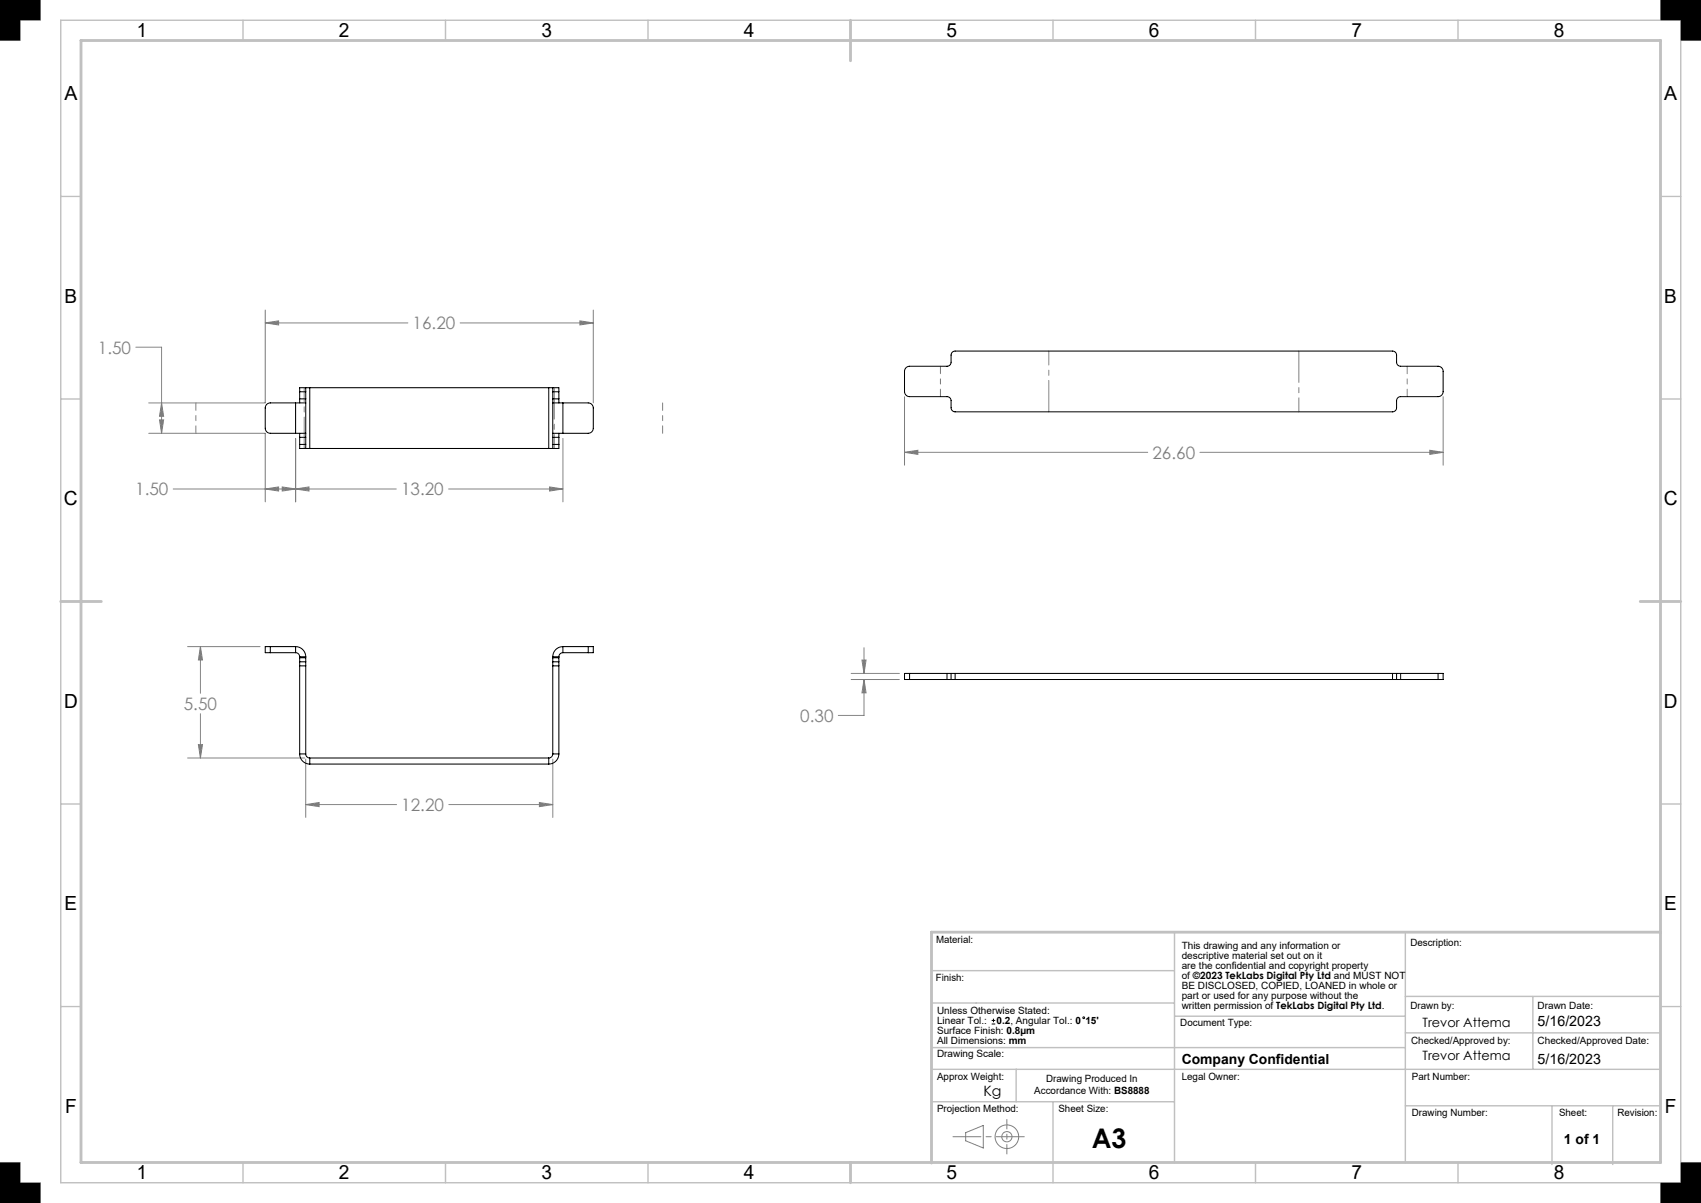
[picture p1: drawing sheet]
<svg xmlns="http://www.w3.org/2000/svg" width="420mm" height="297mm" viewBox="0 0 420 297" stroke-linecap="round" stroke-linejoin="round" font-family="sans-serif">
<g fill="none" stroke="#808080" stroke-width=".25">
<path d="M65.5 79.7l3.3-.5v1zM65.5 76.5v23h-28.8M65.5 79.7h35.2M113.6 79.7h32.9M143.2 79.2l3.3 .5-3.3 .5zM146.5 76.5v23M33.5 85.7h6.4v21.3M39.9 99.5l.5 3.3h-1zM223.3 97.9v16.9M356.3 97.9v16.9M36.7 107h28.8v16.9M39.4 103.7h1l-.5 3.3z"/>
<path d="M73 108.2v15.7M139 108.2v15.7M223.3 111.7l3.3-.5v1zM223.3 111.7h60.1M296.3 111.7h60M353 111.2l3.3 .5-3.3 .5zM42.8 120.7h55.1M65.5 120.7l3.3-.5v1zM69.7 120.2l3.3 .5-3.3 .5zM73 120.7l3.3-.5v1zM110.8 120.7h28.2M135.7 120.2l3.3 .5-3.3 .5z"/>
<path d="M46.3 159.6h17.9M49.5 159.6v11.6M49.5 159.6l.5 3.3h-1zM213.3 159.9v6.4M49.5 176.2v10.9M210.2 167.8h11.9M210.2 166.3h11.9M212.8 163h1l-.5 3.3zM213.3 167.8l.5 3.3h-1zM213.3 167.8v8.8h-6.3M46.3 187.1h28.9M49 183.8h1l-.5 3.3z"/>
<path d="M75.5 187.4v14.4M75.5 198.6h22.4M75.5 198.6l3.3-.5v1zM110.8 198.6h25.7M133.2 198.1l3.3 .5-3.3 .5zM136.5 187.4v14.4M238.4 279.6l4.4-1.7v5.5l-4.4-1.8z"/>
<circle cx="248.6" cy="280.6" r="1.26"/>
<circle cx="248.6" cy="280.6" r="2.92"/>
</g>
<path d="M248.6 276.4v8.5" fill="none" stroke="#808080" stroke-width=".25" stroke-dasharray="15.2 1.3 1.3 1.3" stroke-dashoffset="12.9"/>
<path d="M235.3 280.6h17.6" fill="none" stroke="#808080" stroke-width=".25" stroke-dasharray="15.2 1.3 1.3 1.3" stroke-dashoffset="8.3"/>
<path d="M0 0h10v5h-5v5h-5zM410 0h10v10h-5v-5h-5zM0 287h5v5h5v5h-10zM410 292h5v-5h5v10h-10z" fill="none" stroke="#c0c0c0" stroke-width=".25"/>
<g fill="none" stroke="#c0c0c0" stroke-width=".35">
<path d="M15 5h400v287h-400zM60 5v5M110 5v5M160 5v5M260 5v5M310 5v5M360 5v5M15 48.5h5M410 48.5h5M15 98.5h5M410 98.5h5M15 198.5h5"/>
<path d="M410 198.5h5M230 239.6h60M290 230.1v57M347 230.1v57M15 248.5h5M230 258.6h117M230 247.6h60M290 250.9h57M347 255h63M347 246h63M378.5 246v18M410 248.5h5"/>
<path d="M230 272h60M230 264h180M250.9 264v8M260 272v20M347 273h63M383.2 273v14.5M398.2 273v14.5M60 287v5M110 287v5M160 287v5M310 287v5M360 287v5"/>
</g>
<path d="M20 10h390v277h-390zM210 5v10M15 148.5h10M405 148.5h10M410 230.1h-180v57M210 287v5" fill="none" stroke="#c0c0c0" stroke-width=".7"/>
<path d="M0 0v10h5v-5h5v-5zM0 287v10h10v-5h-5v-5zM415 287v5h-5v5h10v-10zM410 0v5h5v5h5v-10z" fill-rule="evenodd" fill="#000"/>
<g fill="none" stroke="#010000" stroke-width=".25">
<path d="M244.9 252.8h.8M244.9 251.9h.8M245.3 251.5v.9"/>
<circle cx="267.6" cy="251.3" r=".22"/>
</g>
<path d="M163.6 99.5v7.5M232.2 97.9v-7.5M347.5 90.4v7.5M48.4 107v-7.5" fill="none" stroke="#808080" stroke-width=".25" stroke-dasharray="15.2 1.3 1.3 1.3" stroke-dashoffset="13.4"/>
<path d="M136.9 95.7v15M320.7 86.7v15M75.1 110.7v-15M259 101.7v-15" fill="none" stroke="#808080" stroke-width=".25" stroke-dasharray="15.2 1.3 1.3 1.3" stroke-dashoffset="7.5"/>
<path d="M213.3 167.8l.5 3.3h-1zM212.8 163h1l-.5 3.3zM223.3 111.7l3.3-.5v1zM353 111.2l3.3 .5-3.3 .5zM49.5 159.6l.5 3.3h-1zM49 183.8h1l-.5 3.3zM75.5 198.6l3.3-.5v1zM133.2 198.1l3.3 .5-3.3 .5zM69.7 120.2l3.3 .5-3.3 .5zM65.5 120.7l3.3-.5v1zM39.4 103.7h1l-.5 3.3zM39.9 99.5l.5 3.3h-1zM65.5 79.7l3.3-.5v1zM143.2 79.2l3.3 .5-3.3 .5zM73 120.7l3.3-.5v1zM135.7 120.2l3.3 .5-3.3 .5z" fill="#808080"/>
<g fill="none" stroke="#000" stroke-width=".25">
<path d="M73 99.5h-6.3a1.25 1.25 0 0 0-1.2 1.2v5a1.25 1.25 0 0 0 1.2 1.3h6.3M73 99.5h2.5M73 99.5v7.5M74 98.5v1M74 96.7v1.8M74 98.5h1.5M74 96.7h1.5M75.5 98.5v1M75.5 95.7h-1.5v1M75.5 95.7v1M75.5 95.7h1M75.5 96.7v1.8"/>
<path d="M75.5 99.5v7.5M76.5 95.7v15M76.5 95.7h59M135.5 95.7h1M135.5 95.7v15M136.5 99.5h2.5M136.5 98.5v1M136.5 95.7h1.5v1M136.5 95.7v1M136.5 96.7v1.8M136.5 99.5v7.5M136.5 98.5h1.5"/>
<path d="M136.5 96.7h1.5M138 98.5v1M138 96.7v1.8M139 99.5h6.2a1.25 1.25 0 0 1 1.3 1.2v5a1.25 1.25 0 0 1-1.3 1.3h-6.2M139 99.5v7.5M223.7 90.8l.9-.4h9.2a1 1 0 0 0 1-1v-1.7a1 1 0 0 1 1-1h108a1 1 0 0 1 1 1v1.7a1 1 0 0 0 1 1h9.3a1.25 1.25 0 0 1 1.2 1.3v5a1.25 1.25 0 0 1-1.2 1.2h-9.3a1 1 0 0 0-1 1v1.8a1 1 0 0 1-1 1h-108a1 1 0 0 1-1-1v-1.8a1 1 0 0 0-1-1h-9.2a1.25 1.25 0 0 1-1.3-1.2v-5zM73 107h2.5M74 107v1M74 109.7v1h1.5M74 108v1.7M74 108h1.5M74 109.7h1.5"/>
<path d="M75.5 107v1M75.5 109.7v1M75.5 110.7h1M75.5 108v1.7M76.5 110.7h59M135.5 110.7h1M136.5 107h2.5M136.5 107v1M136.5 109.7v1M136.5 108v1.7M136.5 108h1.5M136.5 109.7h1.5"/>
<path d="M138 107v1M138 109.7v1h-1.5M138 108v1.7M66.7 159.6h-1.2v1.5h1.2M66.7 159.6v1.5M66.7 159.6h6.3M73 159.6a2.5 2.5 0 0 1 2.5 2.5M73 159.6v1.5M139 159.6a2.5 2.5 0 0 0-2.5 2.5M139 159.6h6.2M139 159.6v1.5M145.2 159.6h1.3v1.5h-1.3"/>
<path d="M145.2 159.6v1.5M66.7 161.1h6.3M73 161.1a1 1 0 0 1 1 1M74 163.4v1M74 162.4v1M74 164.4h1.5M74 162.1v.3M74 164.4v21.7M74 163.4h1.5M74 162.4h1.5M74 162.1h1.5M75.5 163.4v1"/>
<path d="M75.5 162.4v1M75.5 162.1v.3M75.5 164.4v21.7M136.5 163.4v1M136.5 162.4v1M136.5 162.1v.3M136.5 164.4v21.7M136.5 164.4h1.5M136.5 163.4h1.5M136.5 162.4h1.5M136.5 162.1h1.5M138 163.4v1"/>
<path d="M138 162.4v1M138 162.1v.3M138 164.4v21.7M139 161.1a1 1 0 0 0-1 1M139 161.1h6.2M224.6 166.3h-1.3v1.5h1.3M224.6 167.8h9.2M224.6 166.3h9.2M224.6 166.3v1.5M233.8 167.8h1M233.8 166.3h1M233.8 166.3v1.5"/>
<path d="M234.8 166.3h1M234.8 167.8h1M234.8 166.3v1.5M235.8 167.8h108M235.8 166.3v1.5M235.8 166.3h108M343.8 167.8h1M343.8 166.3h1M343.8 166.3v1.5M344.8 167.8h1M344.8 166.3h1M344.8 166.3v1.5"/>
<path d="M345.8 167.8h9.3M345.8 166.3h9.3M345.8 166.3v1.5M355.1 166.3h1.2v1.5h-1.2M355.1 166.3v1.5M74 186.1a2.5 2.5 0 0 0 2.5 2.5M74 186.1h1.5M75.5 186.1a1 1 0 0 0 1 1M76.5 187.1v1.5M76.5 187.1h59M76.5 188.6h59M135.5 187.1v1.5"/>
<path d="M136.5 186.1a1 1 0 0 1-1 1M136.5 186.1h1.5M138 186.1a2.5 2.5 0 0 1-2.5 2.5"/>
</g>
<text font-size="6.7" fill="#010000" x="269.6" y="283.5">A3</text>
<g font-size="4.8" fill="#010000">
<text x="33.8" y="9.2">1</text>
<text x="83.7" y="9.2">2</text>
<text x="133.7" y="9.2">3</text>
<text x="183.7" y="9.2">4</text>
<text x="233.7" y="9.2">5</text>
<text x="283.7" y="9.2">6</text>
<text x="333.7" y="9.2">7</text>
<text x="383.7" y="9.2">8</text>
<text x="15.9" y="24.7">A</text>
<text x="410.9" y="24.7">A</text>
<text x="15.9" y="74.7">B</text>
<text x="410.9" y="74.7">B</text>
<text x="15.8" y="124.7">C</text>
<text x="410.8" y="124.7">C</text>
<text x="15.8" y="174.7">D</text>
<text x="410.8" y="174.7">D</text>
<text x="15.9" y="224.7">E</text>
<text x="410.9" y="224.7">E</text>
<text x="16.1" y="274.7">F</text>
<text x="411.1" y="274.7">F</text>
<text x="33.8" y="291.2">1</text>
<text x="83.7" y="291.2">2</text>
<text x="133.7" y="291.2">3</text>
<text x="183.7" y="291.2">4</text>
<text x="233.7" y="291.2">5</text>
<text x="283.7" y="291.2">6</text>
<text x="333.7" y="291.2">7</text>
<text x="383.7" y="291.2">8</text>
</g>
<g font-size="4.2" fill="#808080">
<text x="101.9" y="81.3">16.20</text>
<text x="24.2" y="87.3">1.50</text>
<text x="284.6" y="113.3">26.60</text>
<text x="33.4" y="122.3">1.50</text>
<text x="99" y="122.3">13.20</text>
<text x="45.4" y="175.3">5.50</text>
<text x="197.6" y="178.2">0.30</text>
<text x="99.1" y="200.2">12.20</text>
</g>
<g font-size="3.5" fill="#010000">
<text x="379.6" y="253.4">5/16/2023</text>
<text x="379.6" y="262.7">5/16/2023</text>
<text x="242.8" y="270.7">Kg</text>
</g>
<g font-size="3.4" fill="#010000">
<text x="291.8" y="262.7">Company Confidential</text>
<text x="386.2" y="282.4">1 of 1</text>
</g>
<g font-size="3.2" fill="#010000">
<text x="351.3" y="253.4">Trevor Attema</text>
<text x="351.3" y="261.6">Trevor Attema</text>
</g>
<g font-size="2.5" fill="#010000">
<text x="231.1" y="232.8">Material:</text>
<text x="348.3" y="233.5">Description:</text>
<text x="291.8" y="234.2">This drawing and any information or</text>
<text x="291.8" y="236.7">descriptive material set out on it</text>
<text x="291.8" y="239.2">are the confidential and copyright property</text>
<text x="231.1" y="242.2">Finish:</text>
<text x="291.8" y="241.6">of ©2023 TekLabs Digital Pty Ltd and MUST NOT</text>
<text x="291.8" y="244.1">BE DISCLOSED, COPIED, LOANED in whole or</text>
<text x="231.4" y="250.3">Unless Otherwise Stated:</text>
<text x="291.8" y="246.6">part or used for any purpose without the</text>
<text x="291.8" y="249">written permission of TekLabs Digital Pty Ltd.</text>
<text x="348.3" y="249">Drawn by:</text>
<text x="379.6" y="249">Drawn Date:</text>
<text x="231.4" y="252.8">Linear Tol.:</text>
<text x="231.4" y="255.2">Surface Finish: 0.8µm</text>
<text x="231.4" y="257.7">All Dimensions: mm</text>
<text x="246.1" y="252.8">0.2, Angular Tol.: 0</text>
<text x="268" y="252.8">15'</text>
<text x="291.4" y="253.4">Document Type:</text>
<text x="348.4" y="257.7">Checked/Approved by:</text>
<text x="379.6" y="257.7">Checked/Approved Date:</text>
<text x="231.4" y="261.1">Drawing Scale:</text>
<text x="231.4" y="266.7">Approx Weight:</text>
<text x="255.4" y="270">Accordance With: BS8888</text>
<text x="258.3" y="267.2">Drawing Produced In</text>
<text x="291.8" y="266.7">Legal Owner:</text>
<text x="348.6" y="266.7">Part Number:</text>
<text x="231.4" y="274.6">Projection Method:</text>
<text x="261.3" y="274.5">Sheet Size:</text>
<text x="348.6" y="275.4">Drawing Number:</text>
<text x="384.9" y="275.4">Sheet:</text>
<text x="399.4" y="275.4">Revision:</text>
</g>
</svg>
